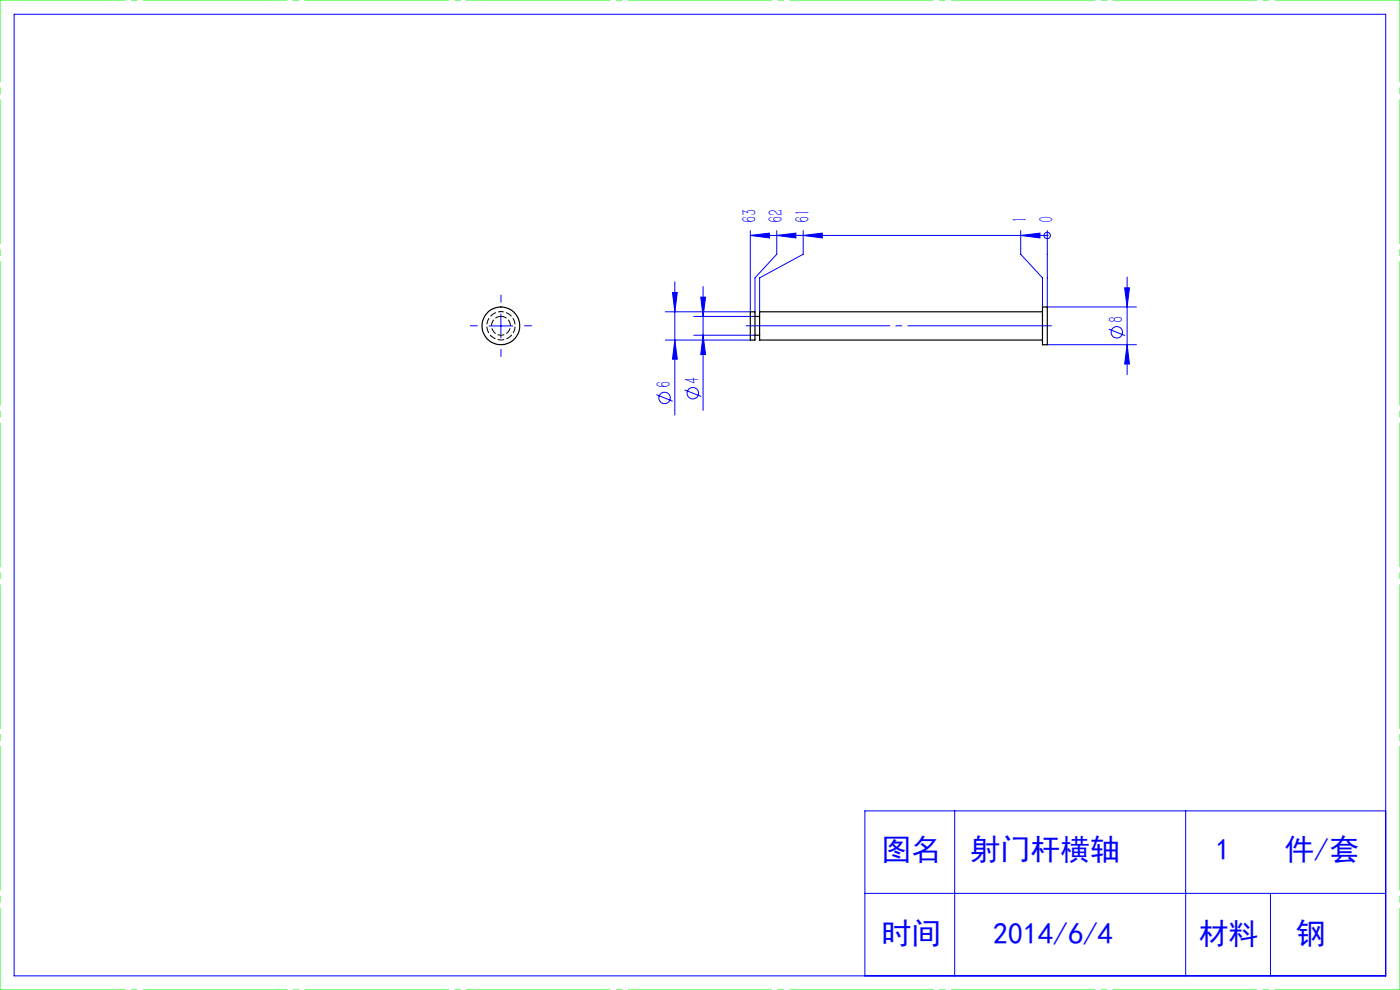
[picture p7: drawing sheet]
<svg xmlns="http://www.w3.org/2000/svg" width="297mm" height="210mm" viewBox="0 0 297 210" stroke-linecap="round" stroke-linejoin="round" font-family="sans-serif">
<g fill="none" stroke="#00f" stroke-width=".21">
<path d="M3 3h291v204h-291zM143.2 59.8v28.2M159.2 49.9h63M159.2 48.9v17.2h-18.1M159.2 49.9l4-.4v1zM164.8 48.9v5l-4.6 5v7.2M164.8 49.9l4-.4v1zM170.4 48.9v5l-9.3 5v7.2M170.4 49.9l4-.4v1zM216.5 48.9v5l4.7 5v6.2M216.5 49.9l4.1-.4v1zM222.2 49.9h.1"/>
<path d="M222.2 48.9v16.2h18.9M239.1 58.8v20.7M103.8 69.1h5M106.3 66.6v5M141.1 72.1h18.1M142.7 62h1l-.5 4.1zM143.2 72.1l.5 4.1h-1zM147.2 67.1h13M147.2 71.1h13M148.7 63h1l-.5 4.1zM149.2 71.1l.5 4.1h-1zM149.2 60.8v26.3"/>
<path d="M222.2 73.1h18.9M235.2 69.8l3.5 1.4M238.6 61.1h1l-.5 4zM239.1 73.1l.5 4.1h-1zM139.2 83.7l3.5 1.4M145.2 82.7l3.5 1.4M202.5 172v35M251.5 172v35M294 172h-110.5v35M183.5 189.5h110.5M269.5 189.5v17.5"/>
<circle cx="222.2" cy="50" r=".68"/>
<circle cx="236.9" cy="70.5" r="1.21"/>
<circle cx="141" cy="84.4" r="1.2"/>
<circle cx="147" cy="83.4" r="1.21"/>
</g>
<path d="M101.3 69.1h-1.5M106.3 64.1v-1.5M106.3 74.1v1.5M111.3 69.1h1.5" fill="none" stroke="#00f" stroke-width=".21" stroke-dasharray="30.5 1.3 1.3 1.3"/>
<path d="M157.2 69.1h67" fill="none" stroke="#00f" stroke-width=".21" stroke-dasharray="30.5 1.3 1.3 1.3" stroke-dashoffset="-1.1"/>
<path d="M0 0h297M0 210h297" fill="none" stroke="#0f0" stroke-width=".21" stroke-dasharray="30.5 1.3 1.3 1.3" stroke-dashoffset="3.9"/>
<path d="M0 210v-210M297 210v-210" fill="none" stroke="#0f0" stroke-width=".21" stroke-dasharray="30.5 1.3 1.3 1.3" stroke-dashoffset="13.1"/>
<g fill="#00f">
<path d="M216.5 49.9l4.1-.4v1zM170.4 49.9l4-.4v1zM164.8 49.9l4-.4v1zM159.2 49.9l4-.4v1z"/>
<path d="M238.6 61.1h1l-.5 4zM239.1 73.1l.5 4.1h-1zM148.7 63h1l-.5 4.1zM149.2 71.1l.5 4.1h-1zM142.7 62h1l-.5 4.1zM143.2 72.1l.5 4.1h-1z"/>
</g>
<g fill="none" stroke="#000" stroke-width=".25">
<path d="M159.2 66.1h1v6h-1zM160.2 71.1h.9M160.2 67.1h.9M221.2 65.1h1v8h-1zM221.2 66.1h-60.1v6h60.1"/>
<circle cx="106.3" cy="69.1" r="4"/>
</g>
<path d="M106.3 66.1a3 3 0 0 1 2.6 4.4 3 3 0 0 1-5.1 .3 3 3 0 0 1 2.1-4.7h.4" fill="none" stroke="#000" stroke-width=".21" stroke-dasharray="1.3 .6" stroke-dashoffset=".7"/>
<path d="M106.3 67.1a2 2 0 0 1 1.8 2.9 2 2 0 0 1-3.4 .3 2 2 0 0 1 1.3-3.2h.3" fill="none" stroke="#000" stroke-width=".21" stroke-dasharray="1.3 .6" stroke-dashoffset=".1"/>
<g font-size="6.3" fill="#00f">
<text x="187" y="182.5">图名</text>
<text x="205.9" y="182.5">射门杆横轴</text>
<text x="257.8" y="182.5">1</text>
<text x="272.5" y="182.5">件/套</text>
<text x="187" y="200.3">时间</text>
<text x="210.7" y="200.3">2014/6/4</text>
<text x="254.3" y="200.3">材料</text>
<text x="274.9" y="200.3">钢</text>
</g>
<g font-size="4.4" fill="#00f">
<text x="160.5" y="47.4" transform="rotate(-90 160.5 47.4)">63</text>
<text x="166.1" y="47.4" transform="rotate(-90 166.1 47.4)">62</text>
<text x="171.7" y="47.4" transform="rotate(-90 171.7 47.4)">61</text>
<text x="217.9" y="47.4" transform="rotate(-90 217.9 47.4)">1</text>
<text x="223.5" y="47.4" transform="rotate(-90 223.5 47.4)">0</text>
<text x="238.2" y="68.5" transform="rotate(-90 238.2 68.5)">8</text>
<text x="142.3" y="82.4" transform="rotate(-90 142.3 82.4)">6</text>
<text x="148.3" y="81.4" transform="rotate(-90 148.3 81.4)">4</text>
</g>
</svg>
